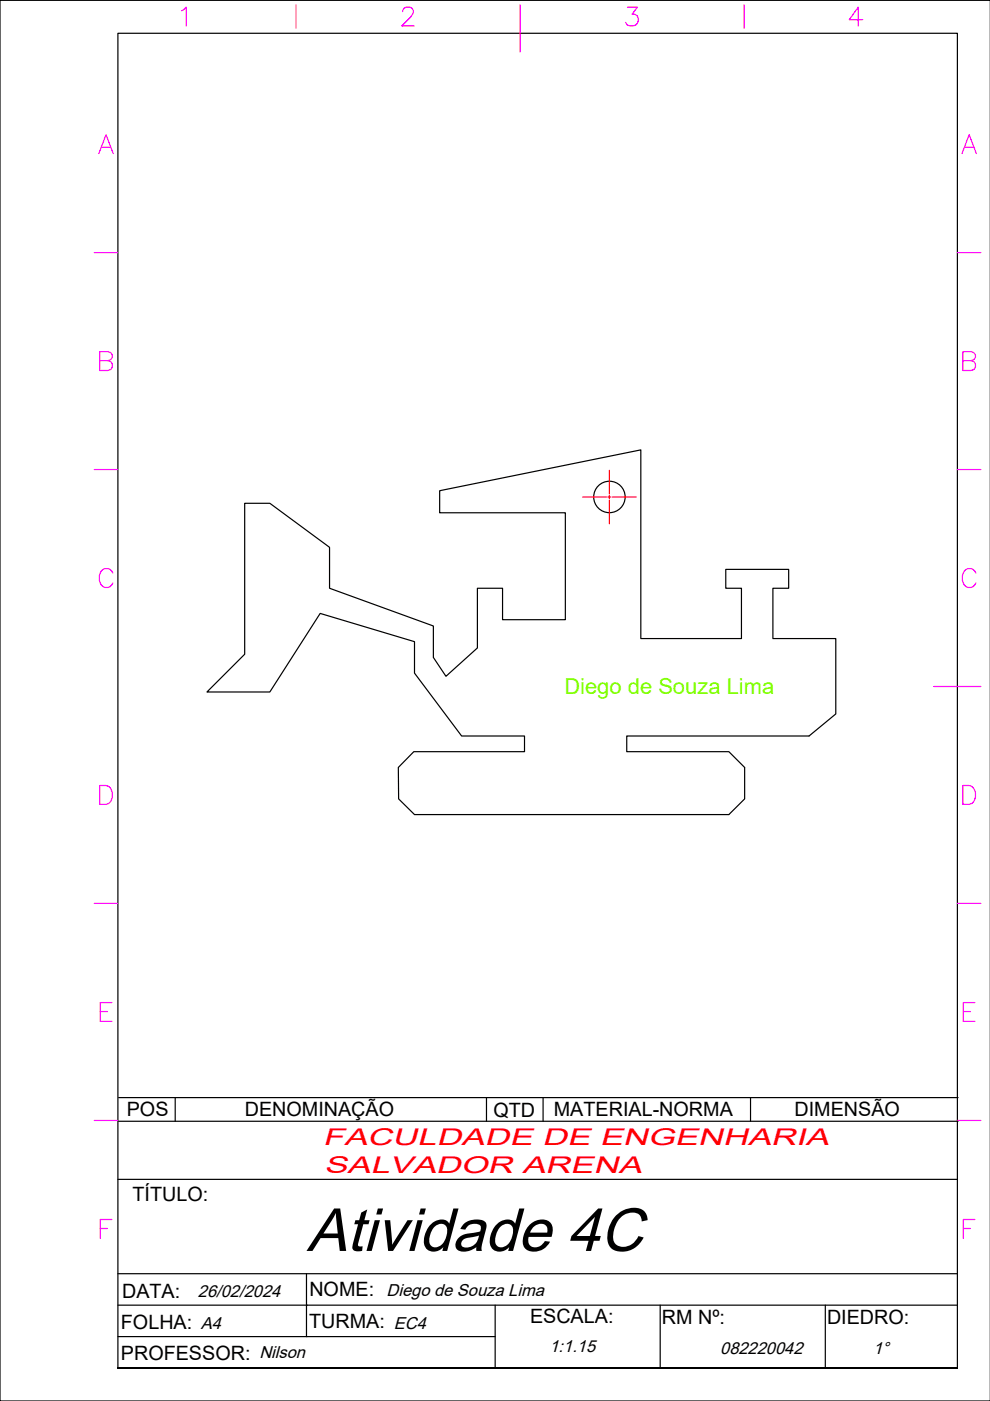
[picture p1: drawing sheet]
<svg xmlns="http://www.w3.org/2000/svg" width="210mm" height="297mm" viewBox="0 0 210 297" stroke-linecap="round" stroke-linejoin="round" font-family="sans-serif">
<!-- layer: 0 -->
<g fill="none" stroke="#000" stroke-width=".25">
<path d="M25 7.1h178v283h-178zM210 .1h-210v296.9h210M51.9 106.7h5.3l12.7 9.3v8.7l22 8v6.7l2.7 4 6.6-6v-12.7h5.4v6.7h13.3v-22.7h-26.7v-4.7l42.7-8.6v40h21.3v-10.7h-3.3v-4h13.3v4h-3.3v10.7h13.3v16l-5.7 4.6h-38.6v3.4h21.6l3.4 3.3v6.7l-3.4 3.3h-66.6l-3.4-3.3v-6.7l3.2-3.3h23.5v-3.4h-13.3l-10-13.3v-6.7l-20-5.9-10.7 16.6h-13.3l8-8zM25.1 232.7h178M25.1 237.7h178M37.1 232.7v5M103.1 232.7v5M115.1 232.7v5M159.1 232.7v5M25 250h178M25 276.7h178M25 270.1h178"/>
<path d="M65 270.1v13.3M105 276.7v13.4M140 276.7v13.4M175 276.7v13.4M25 290.1h178h-178M25 290.1h178M25 283.4h80"/>
<circle cx="129.2" cy="105.4" r="3.3"/>
</g>
<!-- layer: dashed -->
<path d="M129.2 99.7v5M123.5 105.4h5M128.9 105.4h.6M129.2 105.1v.6M129.2 106.1v4.9M129.9 105.4h5" fill="none" stroke="#f00" stroke-width=".25"/>
<!-- layer: FRAME050 -->
<g fill="none" stroke="#f0f" stroke-width=".25">
<path d="M38.5 2.3l1-.8v4M62.8 1v5M85.4 2.5a.99 .99 0 0 1 .7-1h.8a.98 .98 0 0 1 .6 1.5l-.4 .6-1.9 1.9h2.6M110.3 1v10M133.1 1.5h2l-1.1 1.5a1.28 1.28 0 0 1 1.4 1.5 1.28 1.28 0 0 1-1.8 1l-.5-.2-.4-.6M157.8 1v5M182.9 4.2h-2.8l1.9-2.7v4M21 32.6l1.5-4 1.5 4M21.5 31.2h1.9M204 32.6l1.5-4 1.5 4M204.5 31.2h1.9M20 53.6h5"/>
<path d="M203 53.6h5M21.1 76.5h1.8l.5-.2a.92 .92 0 0 0 0-1.6l-.5-.1h-1.8v4h1.8a1.05 1.05 0 0 0 1-1.1 1.05 1.05 0 0 0-1-1M204.2 76.5h1.7l.5-.2a.92 .92 0 0 0 0-1.6l-.5-.1h-1.7v4h1.7a1.05 1.05 0 0 0 1-1.1 1.05 1.05 0 0 0-1-1M20 99.6h5M203 99.6h5M23.9 121.5a1.47 1.47 0 0 0-1.7-1 1.47 1.47 0 0 0-1.1 1.6 1.84 1.84 0 0 0 1.9 2.5l.3-.2 .6-.8M206.9 121.5a1.47 1.47 0 0 0-1.7-1 1.47 1.47 0 0 0-1.2 1.6 1.84 1.84 0 0 0 2 2.5l.3-.2 .6-.8M198 145.5h10M21.1 166.5h1.4a2.18 2.18 0 0 1 .9 3.5l-.3 .4-.6 .1h-1.4zM204.2 166.5h1.3a2.18 2.18 0 0 1 .9 3.5l-.3 .4-.6 .1h-1.3zM20 191.5h5M203 191.5h5"/>
<path d="M21.3 214.5h1.5M23.7 212.6h-2.4v3.9h2.4M204.2 214.5h1.6M206.7 212.6h-2.5v3.9h2.5M20 237.6h5M203 237.6h5M23.7 258.6h-2.4v4M206.7 258.6h-2.5v4M21.3 260.5h1.5M204.2 260.5h1.6"/>
</g>
<!-- layer: 0 -->
<path d="M65 276.7h.1M65 283.4h.1" fill="none" stroke="#000" stroke-width=".21"/>
<text font-size="13" x="65" y="265.2">Atividade 4C</text>
<g font-size="5.1" fill="#f00">
<text x="68.5" y="242.8">FACULDADE DE ENGENHARIA</text>
<text x="68.7" y="248.7">SALVADOR ARENA</text>
</g>
<text font-size="4.7" fill="#7fff00" x="119.7" y="147.2">Diego de Souza Lima</text>
<g font-size="4.2">
<text x="26.9" y="236.7">POS</text>
<text x="51.9" y="236.7">DENOMINAÇÃO</text>
<text x="104.6" y="236.9">QTD</text>
<text x="117.4" y="236.7">MATERIAL-NORMA</text>
<text x="168.5" y="236.6">DIMENSÃO</text>
<text x="28.1" y="254.7">TÍTULO:</text>
<text x="25.9" y="275.1">DATA:</text>
<text x="65.6" y="274.7">NOME:</text>
<text x="25.6" y="281.8">FOLHA:</text>
<text x="65.6" y="281.6">TURMA:</text>
<text x="112.4" y="280.5">ESCALA:</text>
<text x="140.3" y="280.7">RM Nº:</text>
<text x="175.3" y="280.7">DIEDRO:</text>
<text x="25.6" y="288.3">PROFESSOR:</text>
</g>
<g font-size="3.6">
<text x="42" y="275.1">26/02/2024</text>
<text x="82" y="274.7">Diego de Souza Lima</text>
<text x="42.6" y="281.9">A4</text>
<text x="83.5" y="281.7">EC4</text>
<text x="55" y="287.9">Nilson</text>
<text x="116.5" y="286.7">1:1.15</text>
<text x="152.7" y="287.1">082220042</text>
<text x="185.1" y="287.1">1°</text>
</g>
</svg>
